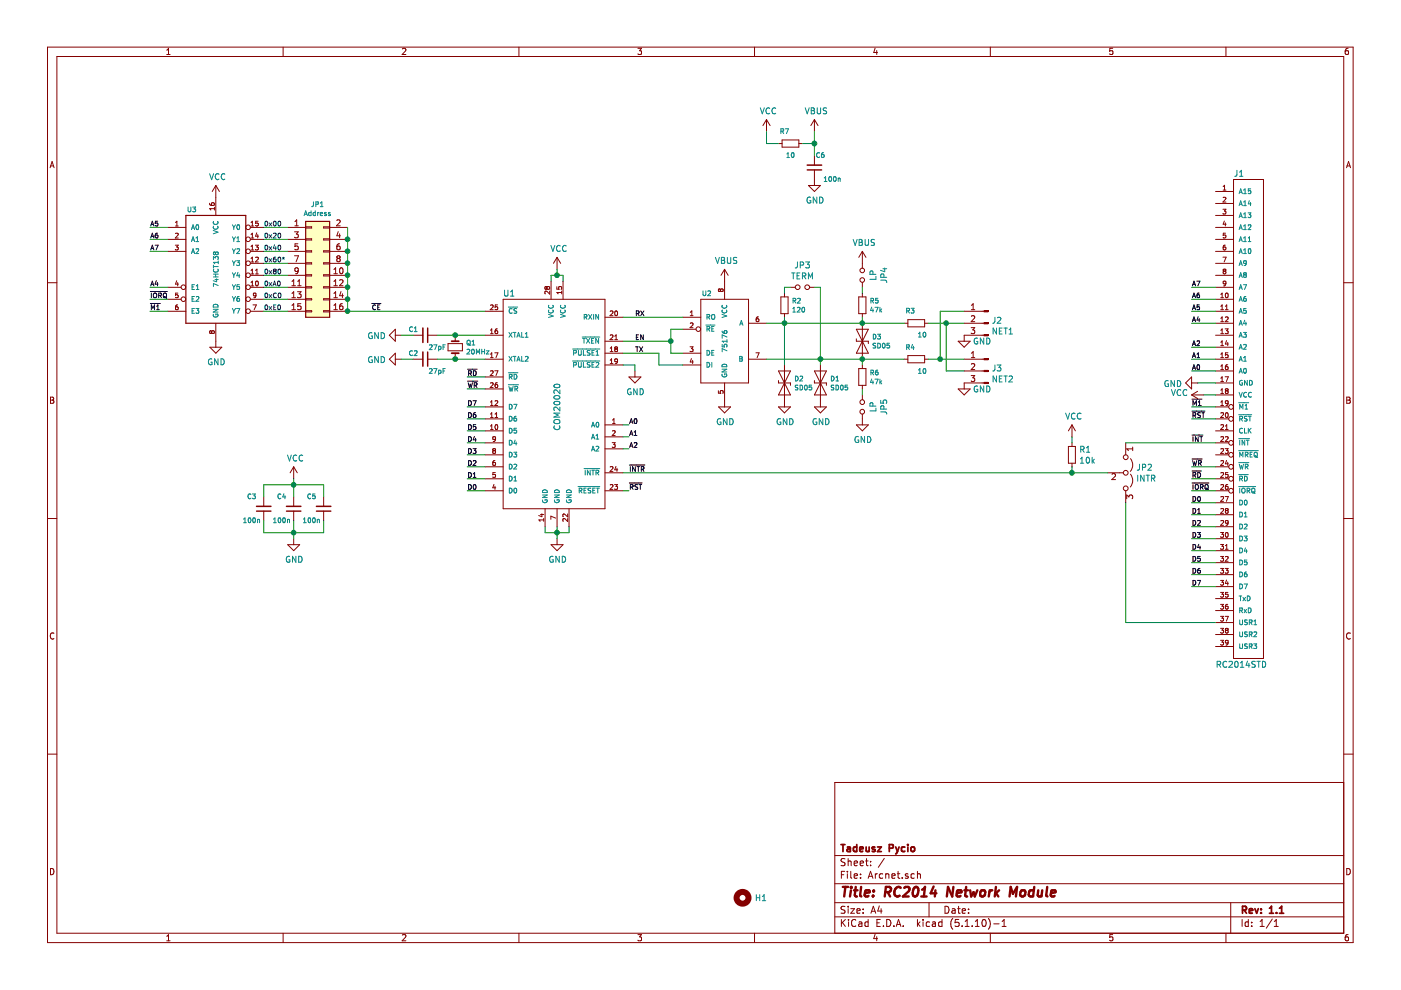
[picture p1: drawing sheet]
EESchema Schematic File Version 4
EELAYER 30 0
EELAYER END
$Descr A4 11693 8268
encoding utf-8
Sheet 1 1
Title "RC2014 Network Module "
Date ""
Rev "1.1"
Comp "Tadeusz Pycio"
Comment1 ""
Comment2 ""
Comment3 ""
Comment4 ""
$EndDescr
$Comp
L Z8K:COM20020 U1
U 1 1
P 4650 3400
F 0 "U1" H 4250 4350 50  0000 C CNN
F 1 "COM20020" V 4650 3400 50  0000 C CNN
F 2 "Package_LCC:PLCC-28_THT-Socket" H 4650 3400 50  0001 C CNN
F 3 "" H 4650 3400 50  0001 C CNN
	1    4650 3400
	1    0    0    -1  
$EndComp
$Comp
L Z8K:RC2014STD J1
U 1 1
P 10400 3450
F 0 "J1" H 10300 5450 50  0000 L CNN
F 1 "RC2014STD" H 10150 1350 50  0000 L CNN
F 2 "Connector_PinHeader_2.54mm:PinHeader_1x39_P2.54mm_Vertical" H 10400 4650 50  0001 C CNN
F 3 "" H 10400 4650 50  0001 C CNN
	1    10400 3450
	1    0    0    -1  
$EndComp
$Comp
L Mechanical:MountingHole H1
U 1 1
P 6200 7500
F 0 "H1" H 6300 7500 50  0000 L CNN
F 1 "MountingHole" H 6300 7455 50  0001 L CNN
F 2 "MountingHole:MountingHole_3.2mm_M3_DIN965" H 6200 7500 50  0001 C CNN
F 3 "~" H 6200 7500 50  0001 C CNN
	1    6200 7500
	1    0    0    -1  
$EndComp
$Comp
L Device:Crystal_Small Q1
U 1 1
P 3800 2900
F 0 "Q1" V 3762 2988 40  0000 L CNN
F 1 "20MHz" V 3838 2988 40  0000 L CNN
F 2 "Crystal:Crystal_HC49-4H_Vertical" H 3800 2900 50  0001 C CNN
F 3 "~" H 3800 2900 50  0001 C CNN
	1    3800 2900
	0    1    1    0   
$EndComp
$Comp
L Device:C_Small C1
U 1 1
P 3550 2800
F 0 "C1" V 3500 2700 40  0000 C CNN
F 1 "27pF" V 3650 2900 40  0000 C CNN
F 2 "Capacitor_THT:C_Disc_D4.7mm_W2.5mm_P5.00mm" H 3550 2800 50  0001 C CNN
F 3 "~" H 3550 2800 50  0001 C CNN
	1    3550 2800
	0    1    1    0   
$EndComp
$Comp
L Device:C_Small C2
U 1 1
P 3550 3000
F 0 "C2" V 3500 2900 40  0000 C CNN
F 1 "27pF" V 3650 3100 40  0000 C CNN
F 2 "Capacitor_THT:C_Disc_D4.7mm_W2.5mm_P5.00mm" H 3550 3000 50  0001 C CNN
F 3 "~" H 3550 3000 50  0001 C CNN
	1    3550 3000
	0    1    1    0   
$EndComp
Wire Wire Line
	3650 2800 3800 2800
Connection ~ 3800 2800
Wire Wire Line
	3800 2800 4050 2800
Wire Wire Line
	3650 3000 3800 3000
Connection ~ 3800 3000
Wire Wire Line
	3800 3000 4050 3000
$Comp
L power:GND #PWR0101
U 1 1
P 3350 2800
F 0 "#PWR0101" H 3350 2550 50  0001 C CNN
F 1 "GND" V 3355 2672 50  0000 R CNN
F 2 "" H 3350 2800 50  0001 C CNN
F 3 "" H 3350 2800 50  0001 C CNN
	1    3350 2800
	0    1    1    0   
$EndComp
$Comp
L power:GND #PWR0102
U 1 1
P 3350 3000
F 0 "#PWR0102" H 3350 2750 50  0001 C CNN
F 1 "GND" V 3355 2872 50  0000 R CNN
F 2 "" H 3350 3000 50  0001 C CNN
F 3 "" H 3350 3000 50  0001 C CNN
	1    3350 3000
	0    1    1    0   
$EndComp
Wire Wire Line
	3350 2800 3450 2800
Wire Wire Line
	3350 3000 3450 3000
$Comp
L power:GND #PWR0103
U 1 1
P 4650 4500
F 0 "#PWR0103" H 4650 4250 50  0001 C CNN
F 1 "GND" H 4655 4327 50  0000 C CNN
F 2 "" H 4650 4500 50  0001 C CNN
F 3 "" H 4650 4500 50  0001 C CNN
	1    4650 4500
	1    0    0    -1  
$EndComp
Wire Wire Line
	4650 4500 4650 4450
Wire Wire Line
	4550 4400 4550 4450
Wire Wire Line
	4550 4450 4650 4450
Connection ~ 4650 4450
Wire Wire Line
	4650 4450 4650 4400
Wire Wire Line
	4750 4400 4750 4450
Wire Wire Line
	4750 4450 4650 4450
$Comp
L power:GND #PWR0104
U 1 1
P 6050 3350
F 0 "#PWR0104" H 6050 3100 50  0001 C CNN
F 1 "GND" H 6055 3177 50  0000 C CNN
F 2 "" H 6050 3350 50  0001 C CNN
F 3 "" H 6050 3350 50  0001 C CNN
	1    6050 3350
	1    0    0    -1  
$EndComp
$Comp
L power:VCC #PWR0105
U 1 1
P 4650 2250
F 0 "#PWR0105" H 4650 2100 50  0001 C CNN
F 1 "VCC" H 4665 2423 50  0000 C CNN
F 2 "" H 4650 2250 50  0001 C CNN
F 3 "" H 4650 2250 50  0001 C CNN
	1    4650 2250
	1    0    0    -1  
$EndComp
Wire Wire Line
	4600 2350 4600 2300
Wire Wire Line
	4600 2300 4650 2300
Wire Wire Line
	4700 2300 4700 2350
Wire Wire Line
	4650 2300 4650 2250
Connection ~ 4650 2300
Wire Wire Line
	4650 2300 4700 2300
$Comp
L power:VCC #PWR0106
U 1 1
P 6400 1100
F 0 "#PWR0106" H 6400 950 50  0001 C CNN
F 1 "VCC" H 6415 1273 50  0000 C CNN
F 2 "" H 6400 1100 50  0001 C CNN
F 3 "" H 6400 1100 50  0001 C CNN
	1    6400 1100
	1    0    0    -1  
$EndComp
Text Label 3900 3250 0    40   ~ 0
~WR
Text Label 9950 4000 0    40   ~ 0
~RD
Text Label 3900 3400 0    40   ~ 0
D7
Text Label 3900 3500 0    40   ~ 0
D6
Text Label 3900 3600 0    40   ~ 0
D5
Text Label 3900 3700 0    40   ~ 0
D4
Text Label 3900 3800 0    40   ~ 0
D3
Text Label 3900 3900 0    40   ~ 0
D2
Text Label 3900 4000 0    40   ~ 0
D1
Text Label 3900 4100 0    40   ~ 0
D0
Text Label 5250 3550 0    40   ~ 0
A0
Text Label 5250 3650 0    40   ~ 0
A1
Text Label 5250 3750 0    40   ~ 0
A2
Text Label 5250 4100 0    40   ~ 0
~RST
Wire Wire Line
	3900 3150 4050 3150
Wire Wire Line
	3900 3250 4050 3250
Wire Wire Line
	3900 3400 4050 3400
Wire Wire Line
	3900 3500 4050 3500
Wire Wire Line
	3900 3600 4050 3600
Wire Wire Line
	3900 3700 4050 3700
Wire Wire Line
	3900 3800 4050 3800
Wire Wire Line
	3900 3900 4050 3900
Wire Wire Line
	3900 4000 4050 4000
Wire Wire Line
	3900 4100 4050 4100
Wire Wire Line
	5250 4100 5200 4100
Wire Wire Line
	5250 3650 5200 3650
Wire Wire Line
	5250 3750 5200 3750
Wire Wire Line
	5250 3550 5200 3550
Text Label 9950 4200 0    40   ~ 0
D0
Text Label 9950 4300 0    40   ~ 0
D1
Text Label 9950 4400 0    40   ~ 0
D2
Text Label 9950 4500 0    40   ~ 0
D3
Text Label 9950 4600 0    40   ~ 0
D4
Text Label 9950 4700 0    40   ~ 0
D5
Text Label 9950 4800 0    40   ~ 0
D6
Text Label 9950 4900 0    40   ~ 0
D7
Text Label 9950 3500 0    40   ~ 0
~RST
Text Label 9950 3100 0    40   ~ 0
A0
Text Label 9950 3000 0    40   ~ 0
A1
Text Label 9950 2900 0    40   ~ 0
A2
$Comp
L Z8K:74HCT138 U3
U 1 1
P 1800 2250
F 0 "U3" H 1600 2750 40  0000 C CNN
F 1 "74HCT138" V 1800 2250 40  0000 C CNN
F 2 "Package_DIP:DIP-16_W7.62mm" H 1800 2947 60  0001 C CNN
F 3 "" H 1800 2250 60  0001 C CNN
	1    1800 2250
	1    0    0    -1  
$EndComp
$Comp
L power:GND #PWR0107
U 1 1
P 1800 2850
F 0 "#PWR0107" H 1800 2600 50  0001 C CNN
F 1 "GND" H 1805 2677 50  0000 C CNN
F 2 "" H 1800 2850 50  0001 C CNN
F 3 "" H 1800 2850 50  0001 C CNN
	1    1800 2850
	1    0    0    -1  
$EndComp
$Comp
L power:VCC #PWR0108
U 1 1
P 1800 1650
F 0 "#PWR0108" H 1800 1500 50  0001 C CNN
F 1 "VCC" H 1815 1823 50  0000 C CNN
F 2 "" H 1800 1650 50  0001 C CNN
F 3 "" H 1800 1650 50  0001 C CNN
	1    1800 1650
	1    0    0    -1  
$EndComp
$Comp
L Connector_Generic:Conn_02x08_Odd_Even JP1
U 1 1
P 2600 2200
F 0 "JP1" H 2650 2694 40  0000 C CNN
F 1 "Address" H 2650 2618 40  0000 C CNN
F 2 "Connector_PinHeader_2.54mm:PinHeader_2x08_P2.54mm_Vertical" H 2600 2200 50  0001 C CNN
F 3 "~" H 2600 2200 50  0001 C CNN
	1    2600 2200
	1    0    0    -1  
$EndComp
Wire Wire Line
	2200 1900 2400 1900
Wire Wire Line
	2200 2000 2400 2000
Wire Wire Line
	2200 2100 2400 2100
Wire Wire Line
	2200 2200 2400 2200
Wire Wire Line
	2200 2300 2400 2300
Wire Wire Line
	2200 2400 2400 2400
Wire Wire Line
	2200 2500 2400 2500
Wire Wire Line
	2200 2600 2400 2600
Wire Wire Line
	2900 2600 2900 2500
Connection ~ 2900 2600
Connection ~ 2900 2000
Wire Wire Line
	2900 2000 2900 1900
Connection ~ 2900 2100
Wire Wire Line
	2900 2100 2900 2000
Connection ~ 2900 2200
Wire Wire Line
	2900 2200 2900 2100
Connection ~ 2900 2300
Wire Wire Line
	2900 2300 2900 2200
Connection ~ 2900 2400
Wire Wire Line
	2900 2400 2900 2300
Connection ~ 2900 2500
Wire Wire Line
	2900 2500 2900 2400
Text Label 3100 2600 0    40   ~ 0
~CE
Text Notes 2200 1900 0    40   ~ 0
0x00
Text Notes 2200 2000 0    40   ~ 0
0x20
Text Notes 2200 2100 0    40   ~ 0
0x40
Text Notes 2200 2200 0    40   ~ 0
0x60*
Text Notes 2200 2300 0    40   ~ 0
0x80
Text Notes 2200 2400 0    40   ~ 0
0xA0
Text Notes 2200 2500 0    40   ~ 0
0xC0
Text Notes 2200 2600 0    40   ~ 0
0xE0
Text Label 1250 1900 0    40   ~ 0
A5
Text Label 1250 2000 0    40   ~ 0
A6
Text Label 1250 2100 0    40   ~ 0
A7
Text Label 1250 2400 0    40   ~ 0
A4
Text Label 1250 2500 0    40   ~ 0
~IORQ
Text Label 1250 2600 0    40   ~ 0
~M1
Wire Wire Line
	1250 1900 1400 1900
Wire Wire Line
	1250 2000 1400 2000
Wire Wire Line
	1250 2100 1400 2100
Wire Wire Line
	1250 2400 1400 2400
Wire Wire Line
	1250 2500 1400 2500
Wire Wire Line
	1250 2600 1400 2600
Text Label 9950 3400 0    40   ~ 0
~M1
Text Label 9950 4100 0    40   ~ 0
~IORQ
Text Label 9950 2700 0    40   ~ 0
A4
Text Label 9950 2600 0    40   ~ 0
A5
Text Label 9950 2500 0    40   ~ 0
A6
Text Label 9950 2400 0    40   ~ 0
A7
$Comp
L power:VCC #PWR0109
U 1 1
P 10050 3300
F 0 "#PWR0109" H 10050 3150 50  0001 C CNN
F 1 "VCC" V 10065 3427 50  0000 L CNN
F 2 "" H 10050 3300 50  0001 C CNN
F 3 "" H 10050 3300 50  0001 C CNN
	1    10050 3300
	0    -1   -1   0   
$EndComp
$Comp
L power:GND #PWR0110
U 1 1
P 10000 3200
F 0 "#PWR0110" H 10000 2950 50  0001 C CNN
F 1 "GND" V 10005 3072 50  0000 R CNN
F 2 "" H 10000 3200 50  0001 C CNN
F 3 "" H 10000 3200 50  0001 C CNN
	1    10000 3200
	0    1    1    0   
$EndComp
Wire Wire Line
	9950 2400 10150 2400
Wire Wire Line
	9950 2500 10150 2500
Wire Wire Line
	9950 2600 10150 2600
Wire Wire Line
	9950 2700 10150 2700
Wire Wire Line
	9950 2900 10150 2900
Wire Wire Line
	9950 3000 10150 3000
Wire Wire Line
	9950 3100 10150 3100
Wire Wire Line
	10000 3200 10150 3200
Wire Wire Line
	10050 3300 10150 3300
Wire Wire Line
	9950 3400 10150 3400
Wire Wire Line
	9950 3500 10150 3500
Wire Wire Line
	9950 4100 10150 4100
Wire Wire Line
	9950 4200 10150 4200
Wire Wire Line
	9950 4300 10150 4300
Wire Wire Line
	9950 4400 10150 4400
Wire Wire Line
	9950 4500 10150 4500
Wire Wire Line
	9950 4600 10150 4600
Wire Wire Line
	9950 4700 10150 4700
Wire Wire Line
	9950 4800 10150 4800
Wire Wire Line
	9950 4900 10150 4900
$Comp
L Device:R_Small R1
U 1 1
P 8950 3800
F 0 "R1" H 9009 3846 50  0000 L CNN
F 1 "10k" H 9009 3755 50  0000 L CNN
F 2 "Resistor_THT:R_Axial_DIN0207_L6.3mm_D2.5mm_P7.62mm_Horizontal" H 8950 3800 50  0001 C CNN
F 3 "~" H 8950 3800 50  0001 C CNN
	1    8950 3800
	1    0    0    -1  
$EndComp
Wire Wire Line
	8950 3650 8950 3700
$Comp
L power:VCC #PWR0111
U 1 1
P 8950 3650
F 0 "#PWR0111" H 8950 3500 50  0001 C CNN
F 1 "VCC" H 8965 3823 50  0000 C CNN
F 2 "" H 8950 3650 50  0001 C CNN
F 3 "" H 8950 3650 50  0001 C CNN
	1    8950 3650
	1    0    0    -1  
$EndComp
$Comp
L Device:C_Small C3
U 1 1
P 2200 4250
F 0 "C3" H 2300 4150 40  0000 C CNN
F 1 "100n" H 2300 4350 40  0000 C CNN
F 2 "Capacitor_THT:C_Disc_D4.7mm_W2.5mm_P5.00mm" H 2200 4250 50  0001 C CNN
F 3 "~" H 2200 4250 50  0001 C CNN
	1    2200 4250
	-1   0    0    1   
$EndComp
$Comp
L Device:C_Small C4
U 1 1
P 2450 4250
F 0 "C4" H 2550 4150 40  0000 C CNN
F 1 "100n" H 2550 4350 40  0000 C CNN
F 2 "Capacitor_THT:C_Disc_D4.7mm_W2.5mm_P5.00mm" H 2450 4250 50  0001 C CNN
F 3 "~" H 2450 4250 50  0001 C CNN
	1    2450 4250
	-1   0    0    1   
$EndComp
$Comp
L Device:C_Small C5
U 1 1
P 2700 4250
F 0 "C5" H 2800 4150 40  0000 C CNN
F 1 "100n" H 2800 4350 40  0000 C CNN
F 2 "Capacitor_THT:C_Disc_D4.7mm_W2.5mm_P5.00mm" H 2700 4250 50  0001 C CNN
F 3 "~" H 2700 4250 50  0001 C CNN
	1    2700 4250
	-1   0    0    1   
$EndComp
$Comp
L power:GND #PWR0112
U 1 1
P 2450 4500
F 0 "#PWR0112" H 2450 4250 50  0001 C CNN
F 1 "GND" H 2455 4327 50  0000 C CNN
F 2 "" H 2450 4500 50  0001 C CNN
F 3 "" H 2450 4500 50  0001 C CNN
	1    2450 4500
	1    0    0    -1  
$EndComp
$Comp
L power:VCC #PWR0113
U 1 1
P 2450 4000
F 0 "#PWR0113" H 2450 3850 50  0001 C CNN
F 1 "VCC" H 2465 4173 50  0000 C CNN
F 2 "" H 2450 4000 50  0001 C CNN
F 3 "" H 2450 4000 50  0001 C CNN
	1    2450 4000
	1    0    0    -1  
$EndComp
Wire Wire Line
	2200 4150 2200 4050
Wire Wire Line
	2200 4050 2450 4050
Wire Wire Line
	2700 4050 2700 4150
Wire Wire Line
	2450 4000 2450 4050
Connection ~ 2450 4050
Wire Wire Line
	2450 4050 2700 4050
Wire Wire Line
	2450 4050 2450 4150
Wire Wire Line
	2200 4350 2200 4450
Wire Wire Line
	2200 4450 2450 4450
Wire Wire Line
	2700 4450 2700 4350
Wire Wire Line
	2450 4350 2450 4450
Connection ~ 2450 4450
Wire Wire Line
	2450 4450 2700 4450
Wire Wire Line
	2450 4500 2450 4450
$Comp
L power:GND #PWR0114
U 1 1
P 5300 3100
F 0 "#PWR0114" H 5300 2850 50  0001 C CNN
F 1 "GND" H 5305 2927 50  0000 C CNN
F 2 "" H 5300 3100 50  0001 C CNN
F 3 "" H 5300 3100 50  0001 C CNN
	1    5300 3100
	1    0    0    -1  
$EndComp
Wire Wire Line
	5200 3050 5300 3050
Wire Wire Line
	5300 3050 5300 3100
Text Label 5300 2950 0    40   ~ 0
TX
Text Label 5300 2650 0    40   ~ 0
RX
Text Label 5300 2850 0    40   ~ 0
EN
$Comp
L Device:R_Small R2
U 1 1
P 6550 2550
F 0 "R2" H 6609 2588 40  0000 L CNN
F 1 "120" H 6609 2512 40  0000 L CNN
F 2 "Resistor_THT:R_Axial_DIN0207_L6.3mm_D2.5mm_P7.62mm_Horizontal" H 6550 2550 50  0001 C CNN
F 3 "~" H 6550 2550 50  0001 C CNN
	1    6550 2550
	1    0    0    -1  
$EndComp
Wire Wire Line
	6400 2700 6550 2700
$Comp
L Device:Jumper_NO_Small JP3
U 1 1
P 6700 2400
F 0 "JP3" H 6700 2585 50  0000 C CNN
F 1 "TERM" H 6700 2494 50  0000 C CNN
F 2 "Connector_PinHeader_2.54mm:PinHeader_1x02_P2.54mm_Vertical" H 6700 2400 50  0001 C CNN
F 3 "~" H 6700 2400 50  0001 C CNN
	1    6700 2400
	1    0    0    -1  
$EndComp
Wire Wire Line
	6800 2400 6850 2400
$Comp
L Diode:SD05_SOD323 D1
U 1 1
P 6850 3200
F 0 "D1" V 6812 3279 40  0000 L CNN
F 1 "SD05" V 6888 3279 40  0000 L CNN
F 2 "RC2014:D_SOD-323_HandSolder" H 6850 3000 50  0001 C CNN
F 3 "https://www.littelfuse.com/~/media/electronics/datasheets/tvs_diode_arrays/littelfuse_tvs_diode_array_sd_c_datasheet.pdf.pdf" H 6850 3200 50  0001 C CNN
	1    6850 3200
	0    1    1    0   
$EndComp
$Comp
L Diode:SD05_SOD323 D2
U 1 1
P 6550 3200
F 0 "D2" V 6512 3279 40  0000 L CNN
F 1 "SD05" V 6588 3279 40  0000 L CNN
F 2 "RC2014:D_SOD-323_HandSolder" H 6550 3000 50  0001 C CNN
F 3 "https://www.littelfuse.com/~/media/electronics/datasheets/tvs_diode_arrays/littelfuse_tvs_diode_array_sd_c_datasheet.pdf.pdf" H 6550 3200 50  0001 C CNN
	1    6550 3200
	0    1    1    0   
$EndComp
$Comp
L power:GND #PWR0115
U 1 1
P 6850 3350
F 0 "#PWR0115" H 6850 3100 50  0001 C CNN
F 1 "GND" H 6855 3177 50  0000 C CNN
F 2 "" H 6850 3350 50  0001 C CNN
F 3 "" H 6850 3350 50  0001 C CNN
	1    6850 3350
	1    0    0    -1  
$EndComp
$Comp
L power:GND #PWR0116
U 1 1
P 6550 3350
F 0 "#PWR0116" H 6550 3100 50  0001 C CNN
F 1 "GND" H 6555 3177 50  0000 C CNN
F 2 "" H 6550 3350 50  0001 C CNN
F 3 "" H 6550 3350 50  0001 C CNN
	1    6550 3350
	1    0    0    -1  
$EndComp
$Comp
L Device:R_Small R3
U 1 1
P 7650 2700
F 0 "R3" V 7750 2750 40  0000 C CNN
F 1 "10" V 7550 2650 40  0000 C CNN
F 2 "Resistor_THT:R_Axial_DIN0207_L6.3mm_D2.5mm_P7.62mm_Horizontal" H 7650 2700 50  0001 C CNN
F 3 "~" H 7650 2700 50  0001 C CNN
	1    7650 2700
	0    -1   -1   0   
$EndComp
$Comp
L Device:R_Small R4
U 1 1
P 7650 3000
F 0 "R4" V 7550 2950 40  0000 C CNN
F 1 "10" V 7750 3050 40  0000 C CNN
F 2 "Resistor_THT:R_Axial_DIN0207_L6.3mm_D2.5mm_P7.62mm_Horizontal" H 7650 3000 50  0001 C CNN
F 3 "~" H 7650 3000 50  0001 C CNN
	1    7650 3000
	0    1    1    0   
$EndComp
Connection ~ 6550 2700
Wire Wire Line
	6550 2700 6550 2650
Wire Wire Line
	6550 2450 6550 2400
Wire Wire Line
	6550 2400 6600 2400
$Comp
L Z8K:75176 U2
U 1 1
P 6050 2850
F 0 "U2" H 5900 3250 40  0000 C CNN
F 1 "75176" V 6050 2850 40  0000 C CNN
F 2 "Package_DIP:DIP-8_W7.62mm" H 6050 2850 50  0001 C CNN
F 3 "" H 6050 2850 50  0001 C CNN
	1    6050 2850
	1    0    0    -1  
$EndComp
Wire Wire Line
	5600 2950 5700 2950
Wire Wire Line
	5600 2750 5700 2750
Wire Wire Line
	5200 2850 5600 2850
Wire Wire Line
	5600 2750 5600 2850
Connection ~ 5600 2850
Wire Wire Line
	5600 2850 5600 2950
Wire Wire Line
	5200 2650 5700 2650
Wire Wire Line
	5200 2950 5500 2950
Wire Wire Line
	5500 2950 5500 3050
Wire Wire Line
	5500 3050 5700 3050
Wire Wire Line
	2900 2600 4050 2600
Text Label 5250 3950 0    40   ~ 0
~INTR
Wire Wire Line
	6550 3050 6550 2700
Wire Wire Line
	6400 3000 6850 3000
Wire Wire Line
	6850 3050 6850 3000
Connection ~ 6850 3000
Wire Wire Line
	6850 2400 6850 3000
$Comp
L Diode:SD05_SOD323 D3
U 1 1
P 7200 2850
F 0 "D3" V 7162 2929 40  0000 L CNN
F 1 "SD05" V 7238 2929 40  0000 L CNN
F 2 "RC2014:D_SOD-323_HandSolder" H 7200 2650 50  0001 C CNN
F 3 "https://www.littelfuse.com/~/media/electronics/datasheets/tvs_diode_arrays/littelfuse_tvs_diode_array_sd_c_datasheet.pdf.pdf" H 7200 2850 50  0001 C CNN
	1    7200 2850
	0    1    1    0   
$EndComp
$Comp
L Device:R_Small R5
U 1 1
P 7200 2550
F 0 "R5" H 7259 2588 40  0000 L CNN
F 1 "47k" H 7259 2512 40  0000 L CNN
F 2 "Resistor_THT:R_Axial_DIN0207_L6.3mm_D2.5mm_P7.62mm_Horizontal" H 7200 2550 50  0001 C CNN
F 3 "~" H 7200 2550 50  0001 C CNN
	1    7200 2550
	1    0    0    -1  
$EndComp
$Comp
L Device:R_Small R6
U 1 1
P 7200 3150
F 0 "R6" H 7259 3188 40  0000 L CNN
F 1 "47k" H 7259 3112 40  0000 L CNN
F 2 "Resistor_THT:R_Axial_DIN0207_L6.3mm_D2.5mm_P7.62mm_Horizontal" H 7200 3150 50  0001 C CNN
F 3 "~" H 7200 3150 50  0001 C CNN
	1    7200 3150
	1    0    0    -1  
$EndComp
Connection ~ 7200 2700
Connection ~ 7200 3000
$Comp
L Device:Jumper_NO_Small JP4
U 1 1
P 7200 2300
F 0 "JP4" H 7200 2485 50  0000 C CNN
F 1 "LP" H 7200 2394 50  0000 C CNN
F 2 "Connector_PinHeader_2.54mm:PinHeader_1x02_P2.54mm_Vertical" H 7200 2300 50  0001 C CNN
F 3 "~" H 7200 2300 50  0001 C CNN
	1    7200 2300
	0    1    1    0   
$EndComp
$Comp
L Device:Jumper_NO_Small JP5
U 1 1
P 7200 3400
F 0 "JP5" H 7200 3585 50  0000 C CNN
F 1 "LP" H 7200 3494 50  0000 C CNN
F 2 "Connector_PinHeader_2.54mm:PinHeader_1x02_P2.54mm_Vertical" H 7200 3400 50  0001 C CNN
F 3 "~" H 7200 3400 50  0001 C CNN
	1    7200 3400
	0    1    1    0   
$EndComp
$Comp
L power:GND #PWR0118
U 1 1
P 7200 3500
F 0 "#PWR0118" H 7200 3250 50  0001 C CNN
F 1 "GND" H 7205 3327 50  0000 C CNN
F 2 "" H 7200 3500 50  0001 C CNN
F 3 "" H 7200 3500 50  0001 C CNN
	1    7200 3500
	1    0    0    -1  
$EndComp
Wire Wire Line
	6550 2700 7200 2700
Wire Wire Line
	6850 3000 7200 3000
Wire Wire Line
	7200 2450 7200 2400
Wire Wire Line
	7200 2650 7200 2700
Wire Wire Line
	7200 3050 7200 3000
Wire Wire Line
	7200 3300 7200 3250
Wire Wire Line
	7200 2700 7550 2700
Wire Wire Line
	7200 3000 7550 3000
$Comp
L Connector:Conn_01x03_Male J2
U 1 1
P 8250 2700
F 0 "J2" H 8222 2724 50  0000 R CNN
F 1 "NET1" H 8222 2633 50  0000 R CNN
F 2 "Connector_Molex:Molex_KK-254_AE-6410-03A_1x03_P2.54mm_Vertical" H 8250 2700 50  0001 C CNN
F 3 "~" H 8250 2700 50  0001 C CNN
	1    8250 2700
	-1   0    0    -1  
$EndComp
$Comp
L Connector:Conn_01x03_Male J3
U 1 1
P 8250 3100
F 0 "J3" H 8222 3124 50  0000 R CNN
F 1 "NET2" H 8222 3033 50  0000 R CNN
F 2 "Connector_Molex:Molex_KK-254_AE-6410-03A_1x03_P2.54mm_Vertical" H 8250 3100 50  0001 C CNN
F 3 "~" H 8250 3100 50  0001 C CNN
	1    8250 3100
	-1   0    0    -1  
$EndComp
Wire Wire Line
	7750 2700 7900 2700
Wire Wire Line
	7750 3000 7850 3000
Wire Wire Line
	7900 2700 7900 3100
Wire Wire Line
	7900 3100 8050 3100
Connection ~ 7900 2700
Wire Wire Line
	7900 2700 8050 2700
Wire Wire Line
	7850 3000 7850 2600
Wire Wire Line
	7850 2600 8050 2600
Connection ~ 7850 3000
Wire Wire Line
	7850 3000 8050 3000
$Comp
L power:GND #PWR0119
U 1 1
P 8050 2800
F 0 "#PWR0119" H 8050 2550 50  0001 C CNN
F 1 "GND" H 8200 2750 50  0000 C CNN
F 2 "" H 8050 2800 50  0001 C CNN
F 3 "" H 8050 2800 50  0001 C CNN
	1    8050 2800
	1    0    0    -1  
$EndComp
$Comp
L power:GND #PWR0120
U 1 1
P 8050 3200
F 0 "#PWR0120" H 8050 2950 50  0001 C CNN
F 1 "GND" H 8200 3150 50  0000 C CNN
F 2 "" H 8050 3200 50  0001 C CNN
F 3 "" H 8050 3200 50  0001 C CNN
	1    8050 3200
	1    0    0    -1  
$EndComp
Text Label 9950 3700 0    40   ~ 0
~INT
Text Label 9950 3900 0    40   ~ 0
~WR
Text Label 3900 3150 0    40   ~ 0
~RD
Wire Wire Line
	9950 3900 10150 3900
Wire Wire Line
	9950 4000 10150 4000
$Comp
L power:VBUS #PWR0117
U 1 1
P 6800 1100
F 0 "#PWR0117" H 6800 950 50  0001 C CNN
F 1 "VBUS" H 6815 1273 50  0000 C CNN
F 2 "" H 6800 1100 50  0001 C CNN
F 3 "" H 6800 1100 50  0001 C CNN
	1    6800 1100
	1    0    0    -1  
$EndComp
$Comp
L power:VBUS #PWR0121
U 1 1
P 6050 2350
F 0 "#PWR0121" H 6050 2200 50  0001 C CNN
F 1 "VBUS" H 6065 2523 50  0000 C CNN
F 2 "" H 6050 2350 50  0001 C CNN
F 3 "" H 6050 2350 50  0001 C CNN
	1    6050 2350
	1    0    0    -1  
$EndComp
$Comp
L power:VBUS #PWR0122
U 1 1
P 7200 2200
F 0 "#PWR0122" H 7200 2050 50  0001 C CNN
F 1 "VBUS" H 7215 2373 50  0000 C CNN
F 2 "" H 7200 2200 50  0001 C CNN
F 3 "" H 7200 2200 50  0001 C CNN
	1    7200 2200
	1    0    0    -1  
$EndComp
$Comp
L Device:R_Small R7
U 1 1
P 6600 1200
F 0 "R7" V 6700 1250 40  0000 C CNN
F 1 "10" V 6500 1200 40  0000 C CNN
F 2 "Resistor_THT:R_Axial_DIN0207_L6.3mm_D2.5mm_P7.62mm_Horizontal" H 6600 1200 50  0001 C CNN
F 3 "~" H 6600 1200 50  0001 C CNN
	1    6600 1200
	0    -1   -1   0   
$EndComp
$Comp
L Device:C_Small C6
U 1 1
P 6800 1400
F 0 "C6" H 6750 1300 40  0000 C CNN
F 1 "100n" H 6650 1500 40  0000 C CNN
F 2 "Capacitor_THT:C_Disc_D4.7mm_W2.5mm_P5.00mm" H 6800 1400 50  0001 C CNN
F 3 "~" H 6800 1400 50  0001 C CNN
	1    6800 1400
	-1   0    0    1   
$EndComp
Wire Wire Line
	6400 1100 6400 1200
Wire Wire Line
	6400 1200 6500 1200
Wire Wire Line
	6800 1100 6800 1200
Wire Wire Line
	6700 1200 6800 1200
Connection ~ 6800 1200
Wire Wire Line
	6800 1200 6800 1300
$Comp
L power:GND #PWR0123
U 1 1
P 6800 1500
F 0 "#PWR0123" H 6800 1250 50  0001 C CNN
F 1 "GND" H 6805 1327 50  0000 C CNN
F 2 "" H 6800 1500 50  0001 C CNN
F 3 "" H 6800 1500 50  0001 C CNN
	1    6800 1500
	1    0    0    -1  
$EndComp
$Comp
L Jumper:Jumper_3_Open JP2
U 1 1
P 9400 3950
F 0 "JP2" V 9354 4036 50  0000 L CNN
F 1 "INTR" V 9445 4036 50  0000 L CNN
F 2 "Connector_PinHeader_2.54mm:PinHeader_1x03_P2.54mm_Vertical" H 9400 3950 50  0001 C CNN
F 3 "~" H 9400 3950 50  0001 C CNN
	1    9400 3950
	0    1    1    0   
$EndComp
Wire Wire Line
	9400 3700 10150 3700
Wire Wire Line
	10150 5200 9400 5200
Wire Wire Line
	9400 5200 9400 4200
Wire Wire Line
	5200 3950 8950 3950
Wire Wire Line
	8950 3950 8950 3900
Wire Wire Line
	9250 3950 8950 3950
Connection ~ 8950 3950
$EndSCHEMATC
